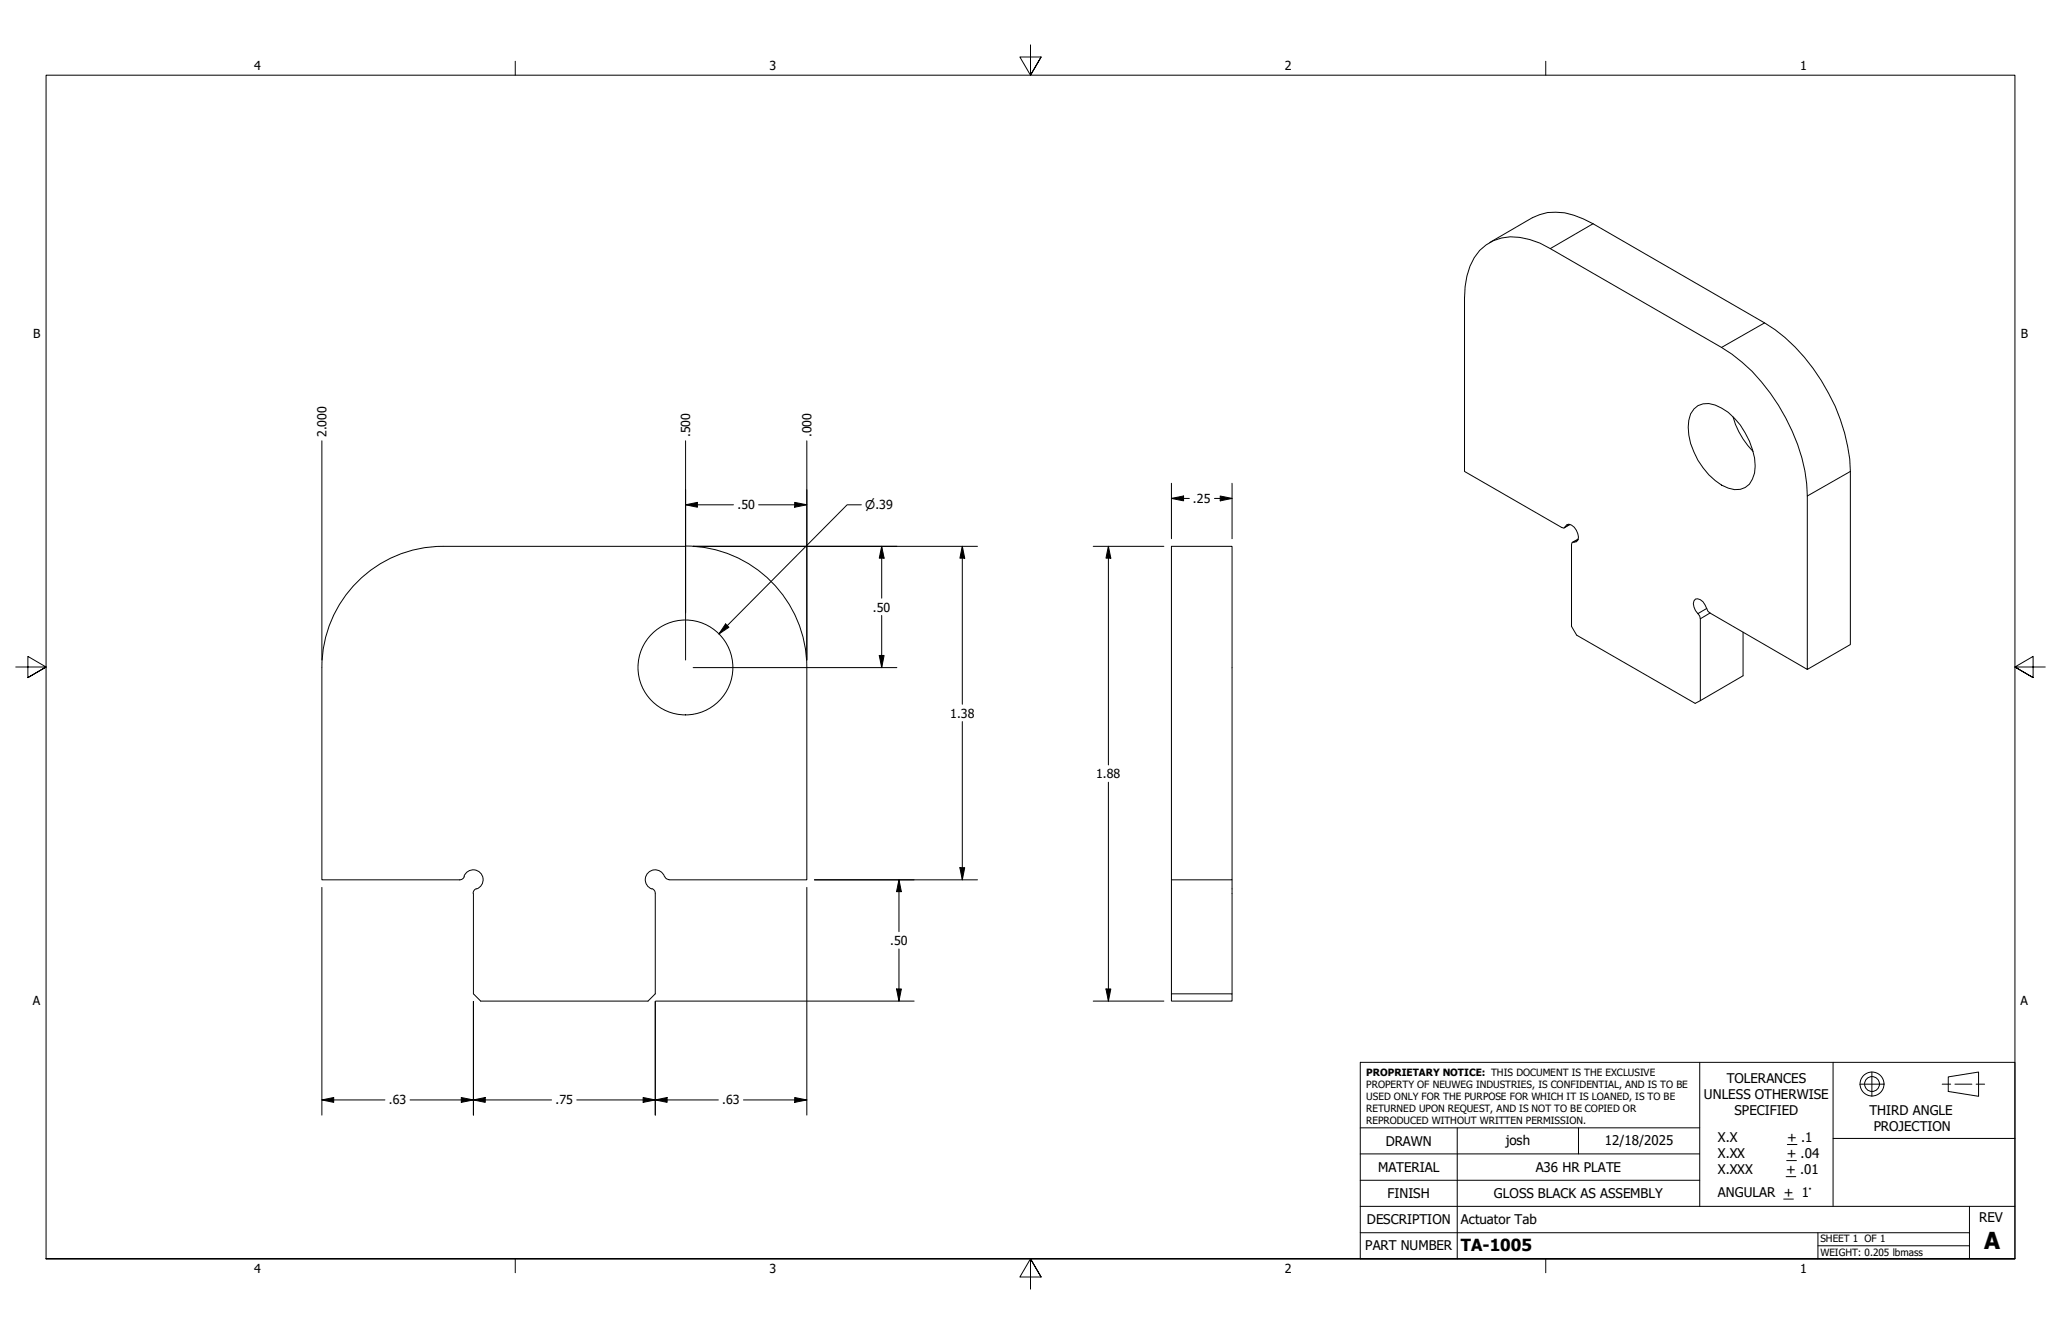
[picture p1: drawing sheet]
<svg xmlns="http://www.w3.org/2000/svg" width="432mm" height="279mm" viewBox="0 0 432 279" stroke-linecap="round" stroke-linejoin="round" font-family="sans-serif">
<!-- layer: Visible (ANSI) -->
<g fill="none" stroke="#000" stroke-width=".21">
<path d="M312.1 50.8l9-5.2a11.9 11.9 0 0 1 10.6 .2l2.1 1.1 35.9 20.7a39.1 39.1 0 0 1 15.9 20.3 35.1 35.1 0 0 1 2.1 10.8v36.3l-9 5.2M354.9 85.7a3.9 3.9 0 0 1 4.4-.9 14 14 0 0 1 7.9 9.4 8 8 0 0 1-.7 7.2 3.9 3.9 0 0 1-4.4 .8 14.3 14.3 0 0 1-7.9-9.3 9.7 9.7 0 0 1 0-6.2zM363.1 87.3a16.5 16.5 0 0 0 4.2 7.3M143.6 114.4a25.4 25.4 0 0 1 25.4 25.4M143.6 114.4h-50.8a25.4 25.4 0 0 0-25.4 25.4M328.9 109.9l-1.2 .7M330.6 112.9l-1.1 .6M67.4 139.8v44.5h28.9a1.05 1.05 0 0 0 1-.7M169 139.8v44.5h-28.9M365.2 132.4v9.1l-10 5.8-24.9-14.3-1.1-1.8v-17.2l.2-.4 .9-.1a1.81 1.81 0 0 0 0-2.4 1.7 1.7 0 0 0-2.1-1.2l-.5 .7-.5-.1-20.4-11.8v-36.3a15.1 15.1 0 0 1 3.2-9.9 9.9 9.9 0 0 1 10.5-2.3l2.1 .7 2.2 1.2 35.9 20.7a39.3 39.3 0 0 1 15.9 20.3 31.9 31.9 0 0 1 2.1 10.8v36.3l-20.9-12.2a4.8 4.8 0 0 0-1.6-2.4l-.5-.2-.5 .1a1.81 1.81 0 0 0 0 2.4l.9 1.1 .1 .6v17.1M97.2 183.6a2.06 2.06 0 0 1 3.4-.8 2.06 2.06 0 0 1-.8 3.4M99.2 187.1v21.1l1.5 1.5h35.1l1.5-1.5v-21.1"/>
<path d="M99.8 186.1a1.05 1.05 0 0 0-.7 1M136.6 186.1a1.05 1.05 0 0 1 .7 1M139.2 183.6a2.06 2.06 0 0 0-3.4-.8 2.06 2.06 0 0 0 .8 3.4M139.2 183.6a.98 .98 0 0 0 1 .6M245.4 184.3h12.7v-69.9h-12.7v93.8h12.7v1.5h-12.7v-1.5M258.1 184.3v23.9"/>
<circle cx="143.6" cy="139.8" r="9.9"/>
</g>
<!-- layer: Visible Narrow (ANSI) -->
<path d="M333.8 46.9l-9 5.2M369.7 67.6l-9 5.2M387.7 98.7l-9 5.2M328.8 109.9l-.9 .5M330.6 113l-.8 .5M357.6 127.4l-1.9 1.1M358.3 128.4l-2.1 1.2" fill="none" stroke="#000" stroke-width=".21"/>
<!-- layer: Border (ANSI) -->
<path d="M107.9 12.8v2.9M215.9 9.4v6.3l-2.2-3.8h4.4l-2.2 3.8 2.2-3.8M323.8 12.8v2.9M3.3 139.7h6.4l-3.9-2.2v4.4l3.9-2.2-3.9 2.2M428.5 139.7h-6.4l3.9-2.2v4.4l-3.9-2.2 3.9 2.2M9.7 263.7v-248h412.4v248h-412.4h412.4M107.9 263.7v2.9M218.1 267.5l-2.2-3.8 2.2 3.8h-4.4l2.2-3.8v6.3M323.8 263.7v2.9" fill="none" stroke="#000" stroke-width=".21"/>
<!-- layer: Title (ANSI) -->
<g fill="none" stroke="#000" stroke-width=".21">
<path d="M285 222.5h137.1v41.2h-137.1zM285 236.2h71.1M305.3 236.2v27.5M330.7 236.2v5.5M356.1 222.5v30.2M374.5 239.7h2M384 222.5v15.9M389.6 227.1h5.1M392.2 224.5v5.1M406.9 227.1h1.8M408.2 225.6l6.3-1.1v5.1l-6.3-1zM409.6 227.1h3.5"/>
<path d="M414 227.1h1.8M422.1 238.4h-38.1v14.3M285 258.2h127.6M285 252.7h137.1M285 247.2h71.1M285 241.7h71.1M373.7 251.1h2M374.2 246.4h2M374.3 243.1h2.1M380.9 258.2v5.5M412.6 252.7v11M380.9 260.9h31.7"/>
<circle cx="392.2" cy="227" r="2.51"/>
<circle cx="392.2" cy="227" r="1.56"/>
</g>
<!-- layer: Dimension (ANSI) -->
<g fill="none" stroke="#000" stroke-width=".21">
<path d="M67.4 92.3v45.9M143.6 92.3v36M169 92.3v45.9v-35.6M143.6 105.7l2.5-.5v1zM143.6 105.7h10.1M143.6 102.6v35.6M145.2 114.4h59.6M158.9 105.7h10.1M166.5 105.2l2.5 .5-2.5 .5zM180.5 105.7h-3l-26.9 27.1M184.7 114.4l.5 2.5h-1zM184.7 114.4v10.9"/>
<path d="M201.6 114.4l.5 2.5h-1zM201.6 114.4v33.1M229 114.4h14.8M232.2 114.4l.5 2.5h-1zM232.2 114.4v45.8M245.4 104.4l2.6-.5v1zM245.4 104.4h3.8M245.4 101.2v11.6M254.4 104.4h3.7M255.7 103.9l2.4 .5-2.4 .5zM258.1 101.2v11.6M145.2 139.8h42.7"/>
<path d="M152 130.7l.7 .7-2.1 1.4zM184.2 137.3h1l-.5 2.5zM184.7 128.9v10.9M201.6 151.1v33.2M232.2 163.8v45.9M67.4 185.9v47.7M169 185.9v47.7M170.6 184.3h34.2M188.3 184.3l.5 2.5h-1zM188.3 184.3v10.8M188.3 198.8v10.9M201.1 181.7h1l-.5 2.6z"/>
<path d="M99.2 209.7v23.9M137.3 209.7v23.9M137.4 209.7h54.1M187.8 207.1h1l-.5 2.6zM229 209.7h14.8M231.7 207.1h1l-.5 2.6zM67.4 230.4l2.5-.5v1zM67.4 230.4h13.2M85.9 230.4h29.7M96.6 229.9l2.6 .5-2.6 .5zM99.2 230.4l2.5-.5v1zM120.8 230.4h29.7"/>
<path d="M134.7 229.9l2.6 .5-2.6 .5zM137.3 230.4l2.5-.5v1zM155.8 230.4h13.2M166.5 229.9l2.5 .5-2.5 .5z"/>
</g>
<g fill="#000">
<path d="M143.6 105.7l2.5-.5v1zM166.5 105.2l2.5 .5-2.5 .5zM184.7 114.4l.5 2.5h-1zM201.6 114.4l.5 2.5h-1zM232.2 114.4l.5 2.5h-1zM245.4 104.4l2.6-.5v1zM255.7 103.9l2.4 .5-2.4 .5zM152 130.7l.7 .7-2.1 1.4zM184.2 137.3h1l-.5 2.5zM188.3 184.3l.5 2.5h-1zM201.1 181.7h1l-.5 2.6zM187.8 207.1h1l-.5 2.6z"/>
<path d="M231.7 207.1h1l-.5 2.6zM67.4 230.4l2.5-.5v1zM96.6 229.9l2.6 .5-2.6 .5zM99.2 230.4l2.5-.5v1zM134.7 229.9l2.6 .5-2.6 .5zM137.3 230.4l2.5-.5v1zM166.5 229.9l2.5 .5-2.5 .5z"/>
</g>
<text font-size="4.9" x="415.7" y="261.6">A</text>
<text font-size="3.5" x="306.1" y="262">TA-1005</text>
<g font-size="2.8">
<text x="361.8" y="226.9">TOLERANCES</text>
<text x="357" y="230.3">UNLESS OTHERWISE</text>
<text x="363.4" y="233.6">SPECIFIED</text>
<text x="391.7" y="233.5">THIRD ANGLE</text>
<text x="290.3" y="240">DRAWN</text>
<text x="315.5" y="239.7">josh</text>
<text x="336.2" y="239.8">12/18/2025</text>
<text x="359.9" y="239.3">X.X</text>
<text x="374.5" y="239.3">+ .1</text>
<text x="392.6" y="236.8">PROJECTION</text>
<text x="288.7" y="245.5">MATERIAL</text>
<text x="321.8" y="245.5">A36 HR PLATE</text>
<text x="359.9" y="242.6">X.XX</text>
<text x="359.9" y="245.9">X.XXX</text>
<text x="374.2" y="245.9">+ .01</text>
<text x="374.3" y="242.6">+ .04</text>
<text x="290.7" y="251">FINISH</text>
<text x="313" y="251">GLOSS BLACK AS ASSEMBLY</text>
<text x="359.9" y="250.7">ANGULAR + 1°</text>
<text x="286.4" y="256.4">DESCRIPTION</text>
<text x="306.1" y="256.3">Actuator Tab</text>
<text x="414.7" y="256">REV</text>
<text x="286" y="261.9">PART NUMBER</text>
</g>
<g font-size="2.6">
<text x="53.3" y="14.7">4</text>
<text x="161.2" y="14.7">3</text>
<text x="269.2" y="14.7">2</text>
<text x="377.1" y="14.7">1</text>
<text x="6.9" y="70.8">B</text>
<text x="423.4" y="70.8">B</text>
<text x="68.4" y="91.6" transform="rotate(-90 68.4 91.6)">2.000</text>
<text x="144.6" y="91.6" transform="rotate(-90 144.6 91.6)">.500</text>
<text x="170" y="91.6" transform="rotate(-90 170 91.6)">.000</text>
<text x="154.5" y="106.7">.50</text>
<text x="249.9" y="105.3">.25</text>
<text x="182.9" y="128.1">.50</text>
<text x="199.1" y="150.3">1.38</text>
<text x="229.7" y="163">1.88</text>
<text x="186.5" y="197.9">.50</text>
<text x="6.9" y="210.5">A</text>
<text x="423.3" y="210.5">A</text>
<text x="81.5" y="231.3">.63</text>
<text x="116.4" y="231.3">.75</text>
<text x="151.3" y="231.3">.63</text>
<text x="53.3" y="266.6">4</text>
<text x="161.2" y="266.6">3</text>
<text x="269.2" y="266.6">2</text>
<text x="377.1" y="266.6">1</text>
</g>
<text font-size="2.5" x="181.3" y="106.7">⌀.39</text>
<g font-size="2.1">
<text x="286.3" y="225.4">PROPRIETARY NOTICE: THIS DOCUMENT IS THE EXCLUSIVE</text>
<text x="286.3" y="227.8">PROPERTY OF NEUWEG INDUSTRIES, IS CONFIDENTIAL, AND IS TO BE</text>
<text x="286.3" y="230.4">USED ONLY FOR THE PURPOSE FOR WHICH IT IS LOANED, IS TO BE</text>
<text x="286.3" y="232.9">RETURNED UPON REQUEST, AND IS NOT TO BE COPIED OR</text>
<text x="286.3" y="235.4">REPRODUCED WITHOUT WRITTEN PERMISSION.</text>
<text x="381.4" y="260.2">SHEET 1 OF 1</text>
<text x="381.4" y="263">WEIGHT: 0.205 lbmass</text>
</g>
</svg>
